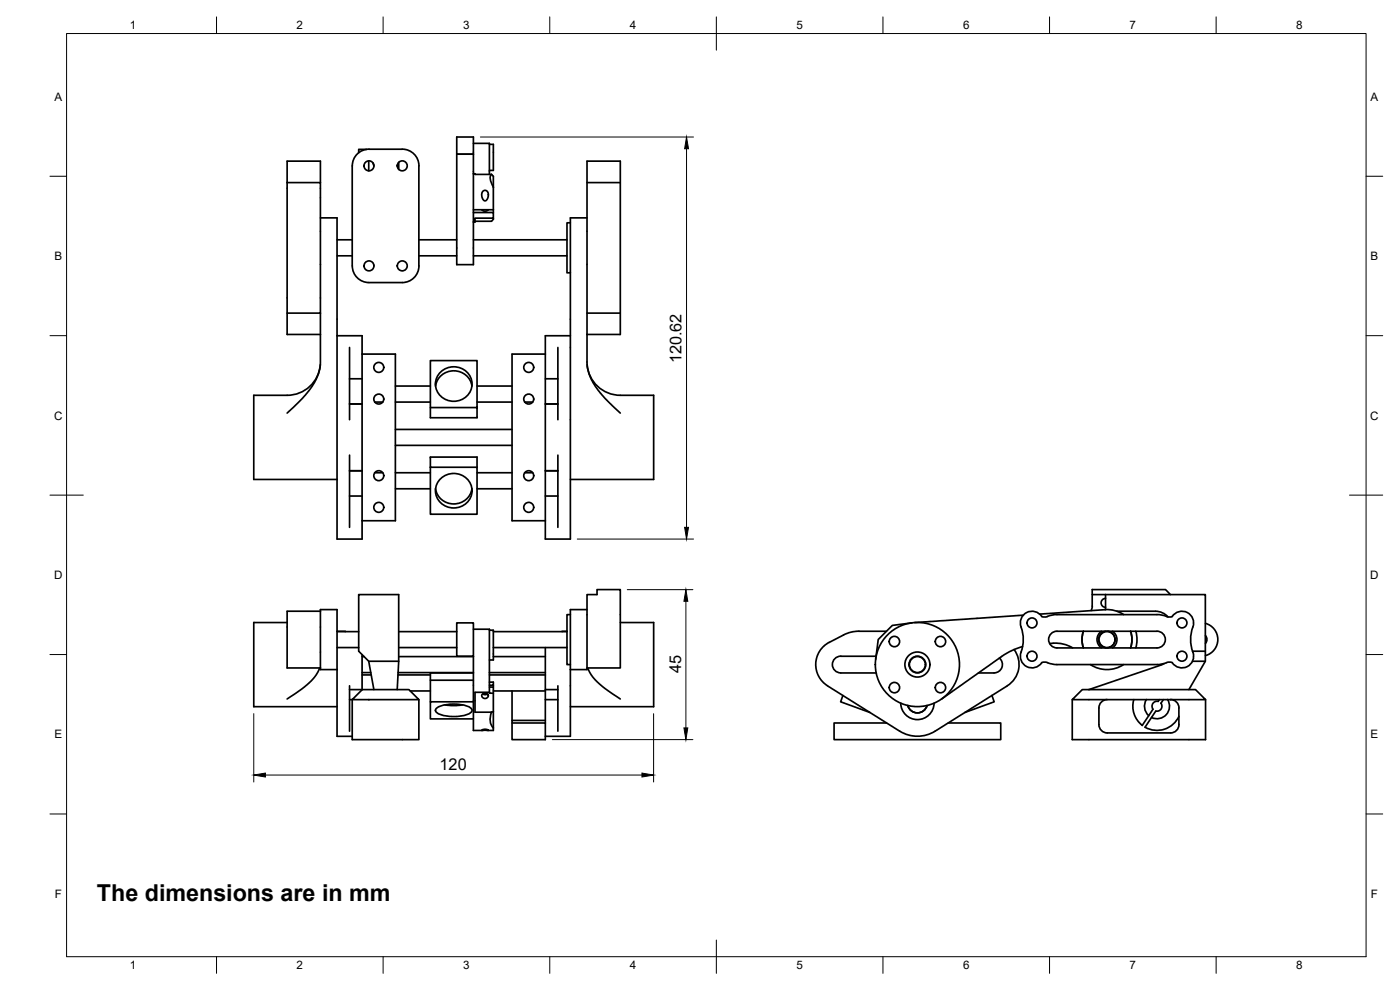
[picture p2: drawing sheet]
<svg xmlns="http://www.w3.org/2000/svg" width="420mm" height="297mm" viewBox="0 0 420 297" stroke-linecap="round" stroke-linejoin="round" font-family="sans-serif">
<!-- layer: Visible -->
<g fill="none" stroke="#000" stroke-width=".51">
<path d="M86.2 54.8h10v39.1h-10zM86.2 54.8v-6.4h10v6.4M110 44.8h-2.3v1M110.7 48.3v3M110.7 44.8h10M110.7 44.8a5 5 0 0 0-5 5v30a5 5 0 0 0 5 5h10a5 5 0 0 0 5-5M112 48.9l.2 .9M119.2 49.5v.3M119.7 48.7v2.1M120.7 44.8a5 5 0 0 1 5 5M125.7 49.8v30M142.1 52.1h.5v.2h4.9"/>
<path d="M142.1 52.1v10.8h6M142.1 43h4.8v9.3M142.1 52.1v-11h-5v5.2h5h-5v33.1h5v-12.8M144.9 57.5l.8-.4 .5 .3 .3 .5-.1 1.6-.7 .8-.7-.3-.4-.9v-.9zM146.9 43.3h1.2v7.8h-1.2M147.5 52.3l.6 .6M147.5 52.3a2.56 2.56 0 0 0 .2 3.1l.4 .8M148.1 52.9v10M176.2 48.4h10v52h-10zM176.2 54.8h10M96.2 65.4h5v35.3M101.2 76.8h4.5"/>
<path d="M101.2 72h4.5M112.2 79.6v.2M119.2 79.7v.1M125.7 76.8h11.4M125.7 72h11.4M142.1 63.8h6v1.7h-5.5v1.1h-.5zM142.1 62.9v.9M142.1 76.8h28.1M142.1 72h28.1M144.6 62.9a1.32 1.32 0 0 0 2 0M148.1 62.9v.9M148.1 65.5v.3"/>
<path d="M148.1 65.8l-.6 .6h-4.9M171.2 66.9h-1v15h1M176.2 65.4h-5v35.3M86.2 93.9v6.5h10M96.2 93.9v6.5M176.2 93.9h10M86.2 118.6h-10v25.3h25M96.2 109.4a10 10 0 0 1-10 9.2M96.2 100.4l-.1 8.7a18.7 18.7 0 0 1-6.4 11.5l-3.5 3.3M101.2 100.7v61h7.5v-5.5M101.2 100.7h7.5v5.5M104.9 104.3v21.6"/>
<path d="M104.9 113.7h3.8M108.7 106.2h10v50h-10M108.7 106.2v50M118.7 115.8h10.5M130.7 115.8a5.5 5.5 0 0 1 5.5-4.5 5.5 5.5 0 0 1 5.4 4.5M132.3 111.6a5.4 5.4 0 0 1 6.9-.7 5.4 5.4 0 0 1 1.9 6.7 5.5 5.5 0 0 1-6.9 2.5 5.5 5.5 0 0 1-3.2-6.5zM143.2 115.8h10.5M163.7 106.2v50M163.7 106.2h-10v50h10M163.7 113.7h3.7M167.4 104.3v21.6M171.2 100.7h-7.5v5.5"/>
<path d="M171.2 100.7v61h-7.5v-5.5M176.2 100.4v8.7a18.7 18.7 0 0 0 6.4 11.5l3.6 3.3M176.2 109.4a10 10 0 0 0 10 9.2h10v25.3h-25M104.9 136.6v21.6M104.9 121.2h3.8M112.5 120.6h2.4M118.7 120.6h10.5M118.7 133.6h35M118.7 128.8h35M129.2 122.3v3h14v-17.1h-14v14.1h14M143.2 120.6h10.5M157.5 120.6h2.4"/>
<path d="M163.7 121.2h3.7M167.4 136.6v21.6M104.9 148.8h3.8M104.9 141.3h3.8M104.9 141.2h3.8M112.5 141.8h2.4M118.7 146.6h10.5M118.7 141.8h10.5M129.2 140.2h14v14.1h-14v-17.2h14v3.1M130.7 146.6a5.5 5.5 0 0 0 5.5 4.6 5.5 5.5 0 0 0 5.4-4.6M132.3 143.6a5.4 5.4 0 0 1 6.9-.7 5.4 5.4 0 0 1 1.9 6.7 5.5 5.5 0 0 1-6.9 2.5 5.5 5.5 0 0 1-3.2-6.5zM143.2 146.6h10.5"/>
<path d="M143.2 141.8h10.5M157.5 141.8h2.4M163.7 148.8h3.7M163.7 141.3h3.7M163.7 141.2h3.7M176.2 178.4h3v-1.5h7v23.5h-10zM327.8 178.4h4M331.8 178.4h29.9v17M331.8 178.4v4.5M331.8 179.5a1.34 1.34 0 0 0-1.3 1.4 1.34 1.34 0 0 0 1.3 1.3M351.3 178.4l-1.5-1.5h-22v5l-.4 1.3M86.2 186.8h-10v25.2h25"/>
<path d="M96.2 183.4v-.5h5v18M96.2 183.4v17M96.2 183.4h-10v17h10M101.2 189.4l2.5 .1M101.2 194.3h6.5M101.2 189.5h6.5M108.7 196.4v10.6l-3.8-.1M108.7 197h.6M110.7 198.4l1.5 8.5M119.7 198.4v-20h-12v17l3 3h9l-.5 8.5M119.7 197h22.4M119.7 194.3h17.4"/>
<path d="M119.7 189.5h17.4M137.1 186.9h5v10h-5zM142.1 196.9v22.3h2.6M142.1 188.8h4.8v16.8M146.9 189.1h1.2v8.9h-1.2M148.1 197h15.6M148.1 194.3h22.1M148.1 189.5h22.1M163.7 194.3v12.6h3.7M170.2 189.4l-1.5 .1M171.2 184.4h-1v15h1M176.2 182.9h-5v18"/>
<path d="M186.2 186.8h10v25.2h-25M262.9 196.9h-10.6a2.51 2.51 0 0 0-2.5 2.5 2.51 2.51 0 0 0 2.5 2.5h10.7M266 189.4h-8.2l-2.1 .2-1.9 .6-4.9 2.6a7.5 7.5 0 0 0-.6 12.9M273.7 186.9l-5.9 .7-4.2 4.3-.8 5.9M299.9 197.4a2.51 2.51 0 0 1 .8 2.8 2.51 2.51 0 0 1-2.4 1.7h-4.7M304.3 194.9a7.5 7.5 0 0 1-2 10.8M306.9 194a20 20 0 0 0-6.3 3l-18 12.7M307.1 184.6l-32.6 2.2M312 184.3l19.6-1.4a9 9 0 0 1 5.6 1.5M314.3 185l2.4-.6h30.5l2.9 .6M314.3 185l-.6 .1a1.34 1.34 0 0 1-1.5-.6 3.6 3.6 0 0 0-4.7-.3 3.6 3.6 0 0 0-.8 4.7 11.5 11.5 0 0 1-.4 7.4 3.5 3.5 0 0 0 2.1 3.8 3.5 3.5 0 0 0 4.2-1.3l1.1-.2 .6 .2M315 193.1a10.4 10.4 0 0 1 6.9 1.3"/>
<path d="M315.3 190.3a2.5 2.5 0 0 1 1.9-.9h30a2.51 2.51 0 0 1 2.5 2.5 2.51 2.51 0 0 1-2.5 2.5h-30a2.51 2.51 0 0 1-2.2-1.4 2.51 2.51 0 0 1 .3-2.7zM325.1 189.4l-.4 2.9 .4 2.1M330.6 189.4a3 3 0 0 0 0 5M331.9 189.4a2.51 2.51 0 0 0-1.8 3.8 2.51 2.51 0 0 0 4.2 0 2.51 2.51 0 0 0-1.9-3.8M333.9 189.4a3 3 0 0 1 0 5M335.2 183.4h12.2l1.7 .6 1.4 1.1M337.2 199.4a9 9 0 0 1-10 0M339.3 189.4l.4 2.1-.4 2.9M340.9 189.4l.3 2.9-.3 2.1M349.4 199.1l-22.6 7.8M350.1 185l.7 .1a1.34 1.34 0 0 0 1.4-.6 3.5 3.5 0 0 1 4.4-.6 3.5 3.5 0 0 1 1.4 4.2M357.9 198.4h3.8l-4.9 8.5"/>
<path d="M357.9 195.4h3.8v3M358 188.1a10.8 10.8 0 0 0 0 7.6M358 195.7a3.5 3.5 0 0 1-1.7 4.3 3.5 3.5 0 0 1-4.5-1.2 4.1 4.1 0 0 0-3.1 .5l-31.5 .1-2.9-.6M361.8 190.7l.4 1.2-.4 1.2M361.8 187a5 5 0 0 1 3.7 4.9 5 5 0 0 1-3.7 4.8M95.9 200.4a16.9 16.9 0 0 1-7.4 7.8l-2.3 1.5M96.2 200.4v.5h5M101.2 200.9v20h4.5M104.9 209.9h.8v12h20v-12M104.9 205.8v13.6M108.7 202.5h2.7M108.7 201.8h2.6"/>
<path d="M108.7 206.9h14l3 3h-20zM119.4 202.5h9.8M119.5 201.8h22.6M123.1 207.3h6.1M131.1 212.4a11.8 11.8 0 0 1 10.1 0 .83 .83 0 0 1 0 1.5 11.8 11.8 0 0 1-10.1 0 .83 .83 0 0 1 0-1.5zM133.5 211.5l3.1 .2 2.2-.2M142.1 210.6h-12.9v5.1h12.9M142.1 204.1h-12.9v6.5M142.1 201.9h-12.9v2.2M144.6 219.1l1-.3 1 .3zM144.7 208.4l.1-.1a.93 .93 0 0 1 1.2-.3 .93 .93 0 0 1 .4 1.2 .96 .96 0 0 1-1.2 .3 .96 .96 0 0 1-.5-1.1zM144.9 208.2l.7 .2 .7-.2"/>
<path d="M146.9 206.1h1.2v1.9M146.9 204.7h1.2v.9h-1.2v2.1M146.9 202.5h16.8M146.9 201.8h16.8M147.5 213.7h-4.9v-6h4.3v.3h1.2v11.2h-1.7M147.5 213.7l-.2 .8a3.8 3.8 0 0 0 .8 3.9M148.1 207.3h15.6M148.1 205.6v.5M148.1 213.5l-.6 .2M153.7 207.3v8.9M163.7 216.2h-10v.7h10v5h-10v-5M163.7 206.9v10"/>
<path d="M163.7 209.9h3.7M167.4 205.8v13.6M171.2 200.9v20h-7.5M176.2 200.4v.5h-5M176.4 200.4a16.9 16.9 0 0 0 7.5 7.8l2.3 1.5M248.3 205.8l21.7 13.6a10 10 0 0 0 10.6 0l21.7-13.6M253 208.7l-.7 1.9 8.8 3.2M266.1 216.9h-15.8v5h50v-5h-15.7M270.3 211a5 5 0 0 0 5 4.9 5 5 0 0 0 5-4.9M278.2 211.7a3 3 0 0 1-2.9 2.2 3 3 0 0 1-2.9-2.2M297.7 208.7l.7 1.9-8.8 3.2M321.8 209.9v12h40v-12"/>
<path d="M326.8 206.9h-2l-3 3h29.5M326.8 206.9h32l3 3h-10.5M340.3 209.9a7.2 7.2 0 0 0 2.5 7.8l3.2-4.9a1.52 1.52 0 0 1 0-1.7 1.52 1.52 0 0 1 1.6-.7l.3-.5M344.1 209.9a3.8 3.8 0 0 0 .7 4.8M348.4 211a1.51 1.51 0 0 1 .1 1.7 1.51 1.51 0 0 1-1.6 .7l-3.2 4.8a7.2 7.2 0 0 0 10.1-3.3M349.1 209.9l-.7 1.1M350.4 209.9a3.8 3.8 0 0 1-.4 4.5 3.8 3.8 0 0 1-4.4 .9M351.3 209.9a2.48 2.48 0 0 1 2.5 2.5v5a2.51 2.51 0 0 1-2.5 2.5h-19a2.51 2.51 0 0 1-2.5-2.5v-5a2.51 2.51 0 0 1 2.5-2.5"/>
<circle cx="110.7" cy="49.8" r="1.49"/>
<circle cx="120.7" cy="49.8" r="1.49"/>
<circle cx="110.7" cy="79.8" r="1.49"/>
<circle cx="120.7" cy="79.8" r="1.49"/>
<circle cx="113.7" cy="119.7" r="1.49"/>
<circle cx="113.7" cy="110.2" r="1.49"/>
<circle cx="158.7" cy="110.2" r="1.49"/>
<circle cx="158.7" cy="119.7" r="1.49"/>
<circle cx="113.7" cy="142.7" r="1.49"/>
<circle cx="113.7" cy="152.2" r="1.49"/>
<circle cx="158.7" cy="142.7" r="1.49"/>
<circle cx="158.7" cy="152.2" r="1.49"/>
<circle cx="268.4" cy="192.5" r="1.56"/>
<circle cx="275.3" cy="199.4" r="3.8"/>
<circle cx="275.3" cy="199.4" r="2.4"/>
<circle cx="275.3" cy="199.4" r="2.51"/>
<circle cx="275.3" cy="199.4" r="12.6"/>
<circle cx="282.2" cy="192.5" r="1.56"/>
<circle cx="309.7" cy="186.9" r="1.49"/>
<circle cx="309.7" cy="196.9" r="1.49"/>
<circle cx="332.2" cy="191.9" r="2.4"/>
<circle cx="354.7" cy="186.9" r="1.49"/>
<circle cx="354.7" cy="196.9" r="1.49"/>
<circle cx="268.4" cy="206.3" r="1.56"/>
<circle cx="282.2" cy="206.3" r="1.56"/>
</g>
<!-- layer: BORDER -->
<g fill="none" stroke="#000" stroke-width=".3">
<path d="M20 10.1h390v276.9h-390zM65 5.1v5M115 5.1v5M165 5.1v5M215 5.1v10M265 5.1v5M315 5.1v5M365 5.1v5M15 52.9h5M410 52.9h5M15 100.7h5M410 100.7h5"/>
<path d="M15 148.6h10M405 148.6h10M15 196.4h5M410 196.4h5M15 244.2h5M410 244.2h5M65 287v5M115 287v5M165 287v5M215 282.1v9.9M265 287v5M315 287v5"/>
<path d="M365 287v5"/>
</g>
<!-- layer: FD_Dimensions -->
<path d="M144.2 41.1h63.9M206 44.6v113.6M173.2 161.7h34.9M188.3 176.9h19.6M205.8 180.4v38M76.2 214.1v20.5M196.2 214.1v20.5M79.7 232.5h113M165.8 221.9h42.1" fill="none" stroke="#000" stroke-width=".3"/>
<path d="M206 41.1l.6 3.5h-1.1zM205.5 158.2h1.1l-.6 3.5zM205.8 176.9l.6 3.5h-1.1zM205.3 218.4h1.1l-.6 3.5zM76.2 232.5l3.5-.5v1.1zM192.7 232l3.5 .5-3.5 .6z" fill="#000" stroke="#000" stroke-width=".3"/>
<text font-size="7" x="29.1" y="270.5">The dimensions are in mm</text>
<g font-size="4.9">
<text x="204.6" y="109" transform="rotate(-90 204.6 109)">120.62</text>
<text x="204.4" y="202.1" transform="rotate(-90 204.4 202.1)">45</text>
<text x="131.9" y="231.1">120</text>
</g>
<g font-size="3.5">
<text x="39" y="8.8">1</text>
<text x="89" y="8.8">2</text>
<text x="139" y="8.8">3</text>
<text x="189" y="8.8">4</text>
<text x="239" y="8.8">5</text>
<text x="289" y="8.8">6</text>
<text x="339" y="8.8">7</text>
<text x="389" y="8.8">8</text>
<text x="16.3" y="30.2">A</text>
<text x="411.3" y="30.2">A</text>
<text x="16.3" y="78">B</text>
<text x="411.3" y="78">B</text>
<text x="16.2" y="125.9">C</text>
<text x="411.2" y="125.9">C</text>
<text x="16.2" y="173.7">D</text>
<text x="411.2" y="173.7">D</text>
<text x="16.3" y="221.6">E</text>
<text x="411.3" y="221.6">E</text>
<text x="16.4" y="269.4">F</text>
<text x="411.4" y="269.4">F</text>
<text x="39" y="290.8">1</text>
<text x="89" y="290.8">2</text>
<text x="139" y="290.8">3</text>
<text x="189" y="290.8">4</text>
<text x="239" y="290.8">5</text>
<text x="289" y="290.8">6</text>
<text x="339" y="290.8">7</text>
<text x="389" y="290.8">8</text>
</g>
</svg>
